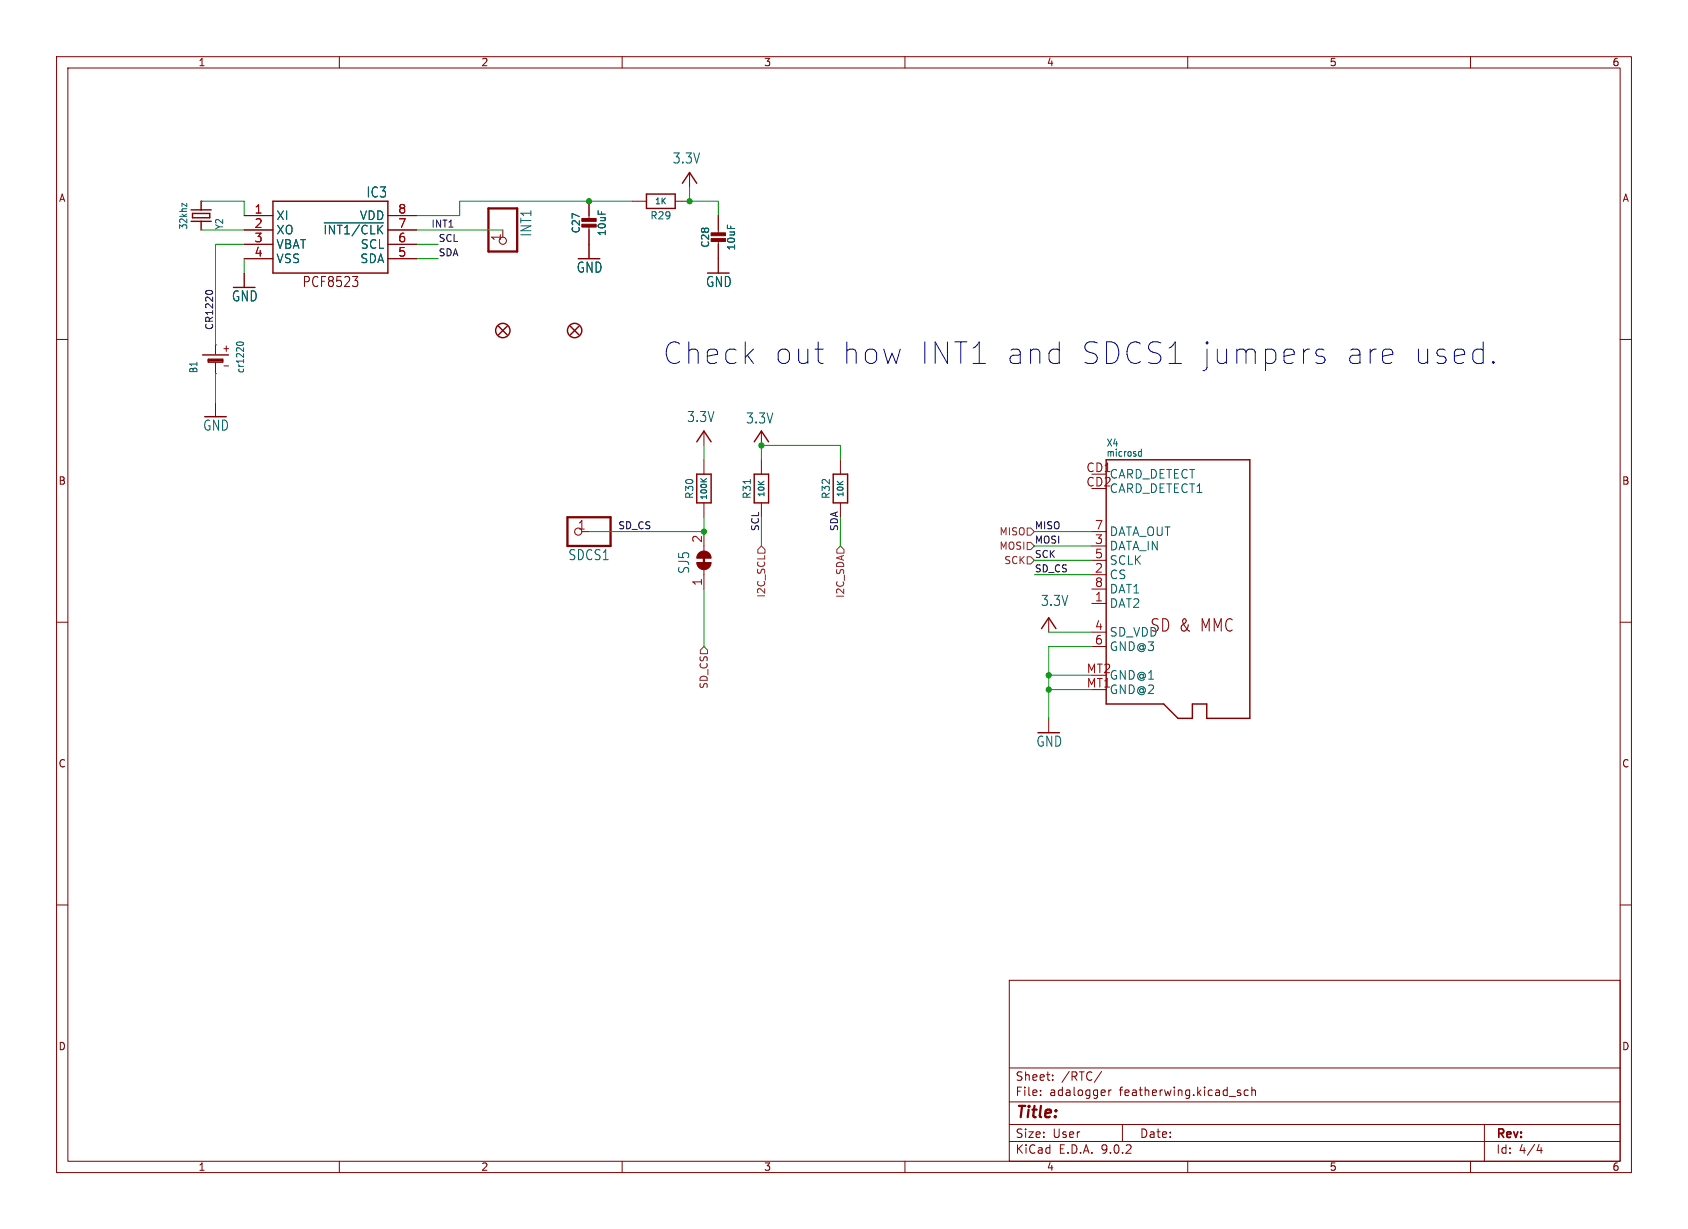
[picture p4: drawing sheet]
<svg xmlns="http://www.w3.org/2000/svg" width="298mm" height="217mm" viewBox="0 0 298 217" stroke-linecap="round" stroke-linejoin="round" font-family="sans-serif">
<g fill="none" stroke="#840000" stroke-width=".18">
<path d="M10 10h278.4v197.3h-278.4zM12 12h274.5v193.3h-274.5zM60 10v2M110 10v2M160 10v2M210 10v2M260 10v2M35.6 35.6h.1M43.2 38.1h5.1M68.6 38.1h5.1M104.1 35.6v3.3M104.1 39.9v5.8"/>
<path d="M111.8 35.6h2.5M119.4 35.6h2.5M121.9 30.5v2.5M127 38.1v3.3M35.6 40.7h.1M43.2 48.3v2.5M43.2 40.7h5.1M43.2 43.2h5.1M43.2 45.7h5.1M62.3 48.9h1l-.5 .7M63 49.6l.3 .3v.4l-.3 .4M68.6 40.7h5.1"/>
<path d="M68.6 43.2h5.1M68.6 45.7h5.1M88.9 40.7v1.2M127 42.4v5.9M10 60h2M38.1 66.1h.1M38.1 61h.1M38.1 61v1.6M38.1 64.2v1.9M38.1 71.1v2.6M39.6 64.7h.8M124.5 76.2v2.6"/>
<path d="M134.6 76.2v2.6M286.5 60h1.9M102.9 94h1.2M124.5 81.3v2.5M124.5 88.9v2.6M124.5 94v3.4M134.6 81.3v2.5M134.6 88.9v2.6M148.6 81.3v2.5M148.6 88.9v2.6M193 94h2.6M193 96.5h2.6"/>
<path d="M193 99.1h2.6M10 110h2M124.5 100.7v3.5M185.4 109.2v2.6M193 101.6h2.6M193 104.2h2.6M193 106.7h2.6M193 111.8h2.6M193 114.3h2.6M286.5 110h1.9M185.4 127v2.6M10 160h2"/>
<path d="M178.4 173.3h108.1v32h-108.1zM286.5 160h1.9M178.4 198.8h108.1M178.4 194.8h108.1M178.4 188.8h108.1M184 193.6v.1M184 192.8v.1M186.1 190.9v.1M186.1 190.1v.1M194.8 189.5l-1.3 1.9M196 192.7v1M196.5 192.7l-.3 .1-.2 .2"/>
<path d="M198.4 198.8v3M219.2 193.2l.2 .2-.2 .3M219.2 192.7l.1 .1M220.7 192.8l-.4-.1-.3 .3v.4l.1 .3h.6M221.3 192.9l.2-.2 .4 .1 .1 .9M221.3 192.2v1.5M262.5 198.8v6.5M60 205.3v2M110 205.3v2M160 205.3v2M178.4 201.8h108.1M210 205.3v2"/>
<path d="M260 205.3v2M272.1 202.4l-.3 1h.9M272.5 202.9v1"/>
<circle cx="88.9" cy="42.6" r=".63"/>
<circle cx="102.2" cy="94" r=".63"/>
</g>
<g fill="#840000" stroke="#840000" stroke-width=".18">
<path d="M125.7 41.2h2.6v.5h-2.6z"/>
<path d="M125.7 42.2h2.6v.5h-2.6z"/>
<path d="M123.2 99.5h2.5a1.27 1.27 0 0 1-1.2 1.2 1.27 1.27 0 0 1-1.3-1.2z"/>
<path d="M123.6 97.8a1.27 1.27 0 0 1 1.3-.3 1.27 1.27 0 0 1 .8 1.2h-2.5l.1-.5z"/>
<path d="M102.9 38.6h2.5v.5h-2.5z"/>
<path d="M102.9 39.6h2.5v.6h-2.5z"/>
</g>
<g fill="none" stroke="#840000" stroke-width=".25">
<path d="M33.8 39.1h3.5M33.8 37.1h3.5M34 37.7h3.1v.8h-3.1zM35.6 35.6v1.5M35.6 39.1v1.6M48.3 35.6h20.3v12.7h-20.3zM114.3 34.3h5.1v2.6h-5.1zM120.6 32.4l1.3-1.9 1.3 1.9M88.1 57.7l1.6 1.5M89.7 57.7l-1.6 1.5M100.8 57.7l1.6 1.5M102.4 57.7l-1.6 1.5"/>
<path d="M35.8 62.8h4.6M36.8 63.5h2.6v.5h-2.6zM36.8 63.8h2.6M123.2 78.1l1.3-1.9 1.2 1.9M133.3 78.1l1.3-1.9 1.3 1.9M123.2 83.8h2.5v5.1h-2.5zM133.3 83.8h2.6v5.1h-2.6zM147.3 83.8h2.6v5.1h-2.6zM195.6 81.3h25.4v45.7h-7.6v-2.5h-2.6v2.5h-2.5l-2.6-2.5h-10.1zM184.1 111.2l1.3-2 1.3 2"/>
<circle cx="88.9" cy="58.4" r="1.27"/>
<circle cx="101.6" cy="58.4" r="1.27"/>
</g>
<path d="M33 35.9v.6l-.8-.6v.6M57.3 39.4h10.5M41.9 61l-.1-.2a.72 .72 0 0 1 1.3 0l-.2 .2M201.8 79.4v1.3M201.8 79.9l-.3-.1-.2 .2M132.7 84.8v.7M201.3 80.6l.2 .1 .3-.1" fill="none" stroke="#006464" stroke-width=".18"/>
<path d="M123.9 84.6l.6 .6M124.9 84.6l-.6 .5" fill="none" stroke="#006464" stroke-width=".2"/>
<path d="M86.4 36.9h5v7.6h-5zM100.3 91.5h7.6v5h-7.6zM124.5 98.5v1.2" fill="none" stroke="#840000" stroke-width=".41"/>
<path d="M134.6 96.5l.7 .7v.6h-1.3v-.6zM148.6 96.5l.6 .7v.6h-1.2v-.6zM181.6 93.4h.6l.7 .6-.7 .6h-.6zM181.6 95.9h.6l.7 .6-.7 .7h-.6zM181.6 98.5h.6l.7 .6-.7 .6h-.6zM124.5 114.3l.6 .7v.6h-1.3v-.6z" fill="none" stroke="#725600" stroke-width=".18"/>
<path d="M36.4 51.6a.78 .78 0 0 1 1.2 0" fill="none" stroke="#0f0f0f" stroke-width=".18"/>
<g fill="none" stroke="#009600" stroke-width=".18">
<path d="M35.6 35.6h7.6v2.5M111.8 35.6h-30.5v2.5h-7.6M121.9 33v2.6h5.1v2.5M35.6 40.7h7.6M43.2 43.2h-5.1v17.8M43.2 45.7v2.6M73.7 43.2h3.8M73.7 45.7h3.8M73.7 40.7h15.2M38.1 66.1v5M124.5 78.8v2.5M124.5 91.5v2.5h-20.4"/>
<path d="M134.6 81.3v-2.5h14v2.5M134.6 91.5v5M148.6 91.5v5M182.9 96.5h10.1M182.9 99.1h10.1M182.9 94h10.1M124.5 104.2v10.1M182.9 101.6h10.1M185.4 111.8h7.6M185.4 119.4h7.6M193 114.3h-7.6v12.7M185.4 121.9h7.6"/>
</g>
<g fill="none" stroke="#0000c2" stroke-width=".18">
<path d="M186.9 61.7l.4 .2M187.3 60.5v3.8M187.3 64.1l-.4 .2M231.2 61.7h.4M234.1 61.9l-.4-.2h-.5l-.4 .2-.2 .6 .2 .3 1.3 .4 .2 .3M234.3 63.7l-.2 .4-.4 .2h-.7l-.4-.2M245 61.7h.7l.4 .2 .2 .4M246.1 64.1l-.4 .2h-.7M246.3 62.6l-1.9 .4M261.9 61.7l.3 .2M262.2 60.5v3.8M262.2 64.1l-.3 .2"/>
<path d="M264 63.9l.2 .2-.2 .2M264 63.9l-.1 .2 .1 .2M264 63.9v.4"/>
</g>
<g fill="#009600" stroke="#009600" stroke-width=".18">
<circle cx="134.6" cy="78.8" r=".46"/>
<circle cx="124.5" cy="94" r=".46"/>
<circle cx="185.4" cy="119.4" r=".46"/>
<circle cx="185.4" cy="121.9" r=".46"/>
<circle cx="104.1" cy="35.6" r=".46"/>
<circle cx="121.9" cy="35.6" r=".46"/>
</g>
<g font-size="5.3" fill="#0000c2">
<text x="117.2" y="64.6">Check</text>
<text x="136.7" y="64.6">out</text>
<text x="148.4" y="64.6">how</text>
<text x="161.9" y="64.6">INT1 and</text>
<text x="189.7" y="64.6">SDCS1 jumpers</text>
<text x="235.9" y="64.6">are</text>
<text x="247.6" y="64.6">used.</text>
</g>
<text font-size="3" fill="#840000" x="203.3" y="111.9">SD &amp; MMC</text>
<text font-size="2.8" fill="#840000" x="179.5" y="198.2">Title:</text>
<g font-size="2.5" fill="#006464">
<text x="118.8" y="29.1">3.3V</text>
<text x="64.7" y="35.1">IC3</text>
<text x="94.2" y="42" transform="rotate(-90 94.2 42)">INT1</text>
<text x="40.9" y="53.5">GND</text>
<text x="101.9" y="48.4">GND</text>
<text x="124.7" y="51">GND</text>
<text x="35.8" y="76.4">GND</text>
<text x="121.4" y="74.8">3.3V</text>
<text x="131.8" y="75.1">3.3V</text>
<text x="100.4" y="99.3">SDCS1</text>
<text x="122.1" y="101.6" transform="rotate(-90 122.1 101.6)">SJ5</text>
<text x="184" y="107.4">3.3V</text>
<text x="183.1" y="132.2">GND</text>
</g>
<text font-size="2.5" fill="#840000" x="53.4" y="51">PCF8523</text>
<g font-size="2.1" fill="#a90000">
<text x="44.9" y="37.9">1</text>
<text x="44.9" y="40.4">2</text>
<text x="70.3" y="37.9">8</text>
<text x="70.3" y="40.4">7</text>
<text x="44.9" y="43">3</text>
<text x="44.9" y="45.5">4</text>
<text x="70.3" y="43">6</text>
<text x="70.3" y="45.5">5</text>
<text x="88.6" y="42.7" transform="rotate(-90 88.6 42.7)">1</text>
<text x="192" y="83.6">CD1</text>
<text x="192" y="86.1">CD2</text>
<text x="102.1" y="93.8">1</text>
<text x="193.5" y="93.8">7</text>
<text x="124.2" y="96.1" transform="rotate(-90 124.2 96.1)">2</text>
<text x="193.5" y="96.3">3</text>
<text x="193.5" y="98.8">5</text>
<text x="193.5" y="101.4">2</text>
<text x="124.2" y="103.7" transform="rotate(-90 124.2 103.7)">1</text>
<text x="193.5" y="103.9">8</text>
<text x="193.5" y="106.5">1</text>
<text x="193.5" y="111.5">4</text>
<text x="192.1" y="119.2">MT2</text>
<text x="193.5" y="114.1">6</text>
<text x="192.1" y="121.7">MT1</text>
</g>
<g font-size="2.1" fill="#006464">
<text x="48.8" y="39.1">XI</text>
<text x="48.8" y="41.7">XO</text>
<text x="57.1" y="41.7">~{INT1/CLK}</text>
<text x="63.6" y="39.1">VDD</text>
<text x="48.8" y="44.2">VBAT</text>
<text x="48.8" y="46.7">VSS</text>
<text x="63.6" y="46.7">SDA</text>
<text x="63.7" y="44.2">SCL</text>
<text x="196.1" y="84.8">CARD_DETECT</text>
<text x="196.1" y="87.4">CARD_DETECT1</text>
<text x="196.1" y="95">DATA_OUT</text>
<text x="196.1" y="97.5">DATA_IN</text>
<text x="196.1" y="100.1">SCLK</text>
<text x="196.1" y="102.6">CS</text>
<text x="196.1" y="105.2">DAT1</text>
<text x="196.1" y="107.7">DAT2</text>
<text x="196.1" y="112.8">SD_VDD</text>
<text x="196.1" y="115.3">GND@3</text>
<text x="196.1" y="120.4">GND@1</text>
<text x="196.1" y="122.9">GND@2</text>
</g>
<g font-size="2.1" fill="#840000">
<text x="179.5" y="191.3">Sheet:</text>
<text x="187.7" y="191.3">/RTC/</text>
<text x="179.5" y="194">File:</text>
<text x="185.5" y="194">adalogger</text>
<text x="198" y="194">featherwing.kicad_sch</text>
<text x="179.5" y="201.4">Size:</text>
<text x="186.1" y="201.4">User</text>
<text x="201.4" y="201.4">Date:</text>
<text x="264.4" y="201.6">Rev:</text>
<text x="179.5" y="204.2">KiCad</text>
<text x="187.2" y="204.2">E.D.A.</text>
<text x="194.8" y="204.2">9.0.2</text>
<text x="264.4" y="204.2">Id:</text>
<text x="268.5" y="204.2">4/4</text>
</g>
<g font-size="1.8" fill="#840000">
<text x="35" y="11.9">1</text>
<text x="85" y="11.9">2</text>
<text x="135" y="11.9">3</text>
<text x="185" y="11.9">4</text>
<text x="235" y="11.9">5</text>
<text x="285" y="11.9">6</text>
<text x="10.3" y="35.9">A</text>
<text x="286.8" y="35.9">A</text>
<text x="39.2" y="62.4">+</text>
<text x="10.3" y="85.9">B</text>
<text x="286.7" y="85.9">B</text>
<text x="10.3" y="135.9">C</text>
<text x="286.7" y="135.9">C</text>
<text x="10.3" y="185.9">D</text>
<text x="286.7" y="185.9">D</text>
<text x="35" y="207.2">1</text>
<text x="85" y="207.2">2</text>
<text x="135" y="207.2">3</text>
<text x="185" y="207.2">4</text>
<text x="235" y="207.2">5</text>
<text x="285" y="207.2">6</text>
</g>
<g font-size="1.8" fill="#006464">
<text x="33.3" y="40.7" transform="rotate(-90 33.3 40.7)">32khz</text>
<text x="39.7" y="40.7" transform="rotate(-90 39.7 40.7)">Y2</text>
<text x="102.7" y="41.4" transform="rotate(-90 102.7 41.4)">C27</text>
<text x="107.3" y="41.8" transform="rotate(-90 107.3 41.8)">10uF</text>
<text x="114.9" y="39">R29</text>
<text x="125.6" y="43.9" transform="rotate(-90 125.6 43.9)">C28</text>
<text x="130.2" y="44.4" transform="rotate(-90 130.2 44.4)">10uF</text>
<text x="35.1" y="66.1" transform="rotate(-90 35.1 66.1)">B1</text>
<text x="43.3" y="66.1" transform="rotate(-90 43.3 66.1)">cr1220</text>
<text x="195.6" y="79.2">X4</text>
<text x="195.6" y="81">microsd</text>
<text x="122.8" y="88.3" transform="rotate(-90 122.8 88.3)">R30</text>
<text x="132.9" y="88.3" transform="rotate(-90 132.9 88.3)">R31</text>
<text x="146.9" y="88.3" transform="rotate(-90 146.9 88.3)">R32</text>
</g>
<g font-size="1.8" fill="#725600">
<text x="176.6" y="94.9">MISO</text>
<text x="176.6" y="97.4">MOSI</text>
<text x="177.5" y="99.9">SCK</text>
<text x="135.5" y="105.8" transform="rotate(-90 135.5 105.8)">I2C_SCL</text>
<text x="149.5" y="105.8" transform="rotate(-90 149.5 105.8)">I2C_SDA</text>
<text x="125.3" y="121.9" transform="rotate(-90 125.3 121.9)">SD_CS</text>
</g>
<g font-size="1.7" fill="#0f0f0f">
<text x="76.2" y="40.3">INT1</text>
<text x="77.5" y="45.4">SDA</text>
<text x="77.5" y="42.9">SCL</text>
<text x="37.8" y="58.4" transform="rotate(-90 37.8 58.4)">CR1220</text>
<text x="109.2" y="93.7">SD_CS</text>
<text x="134.3" y="94" transform="rotate(-90 134.3 94)">SCL</text>
<text x="148.2" y="94" transform="rotate(-90 148.2 94)">SDA</text>
<text x="182.9" y="93.7">MISO</text>
<text x="182.9" y="101.3">SD_CS</text>
<text x="182.9" y="98.7">SCK</text>
<text x="182.9" y="96.2">MOSI</text>
</g>
<g font-size="1.4" fill="#006464">
<text x="115.6" y="36.4">1K</text>
<text x="125.3" y="88.5" transform="rotate(-90 125.3 88.5)">100K</text>
<text x="135.4" y="88.1" transform="rotate(-90 135.4 88.1)">10K</text>
<text x="149.4" y="88.1" transform="rotate(-90 149.4 88.1)">10K</text>
</g>
</svg>
